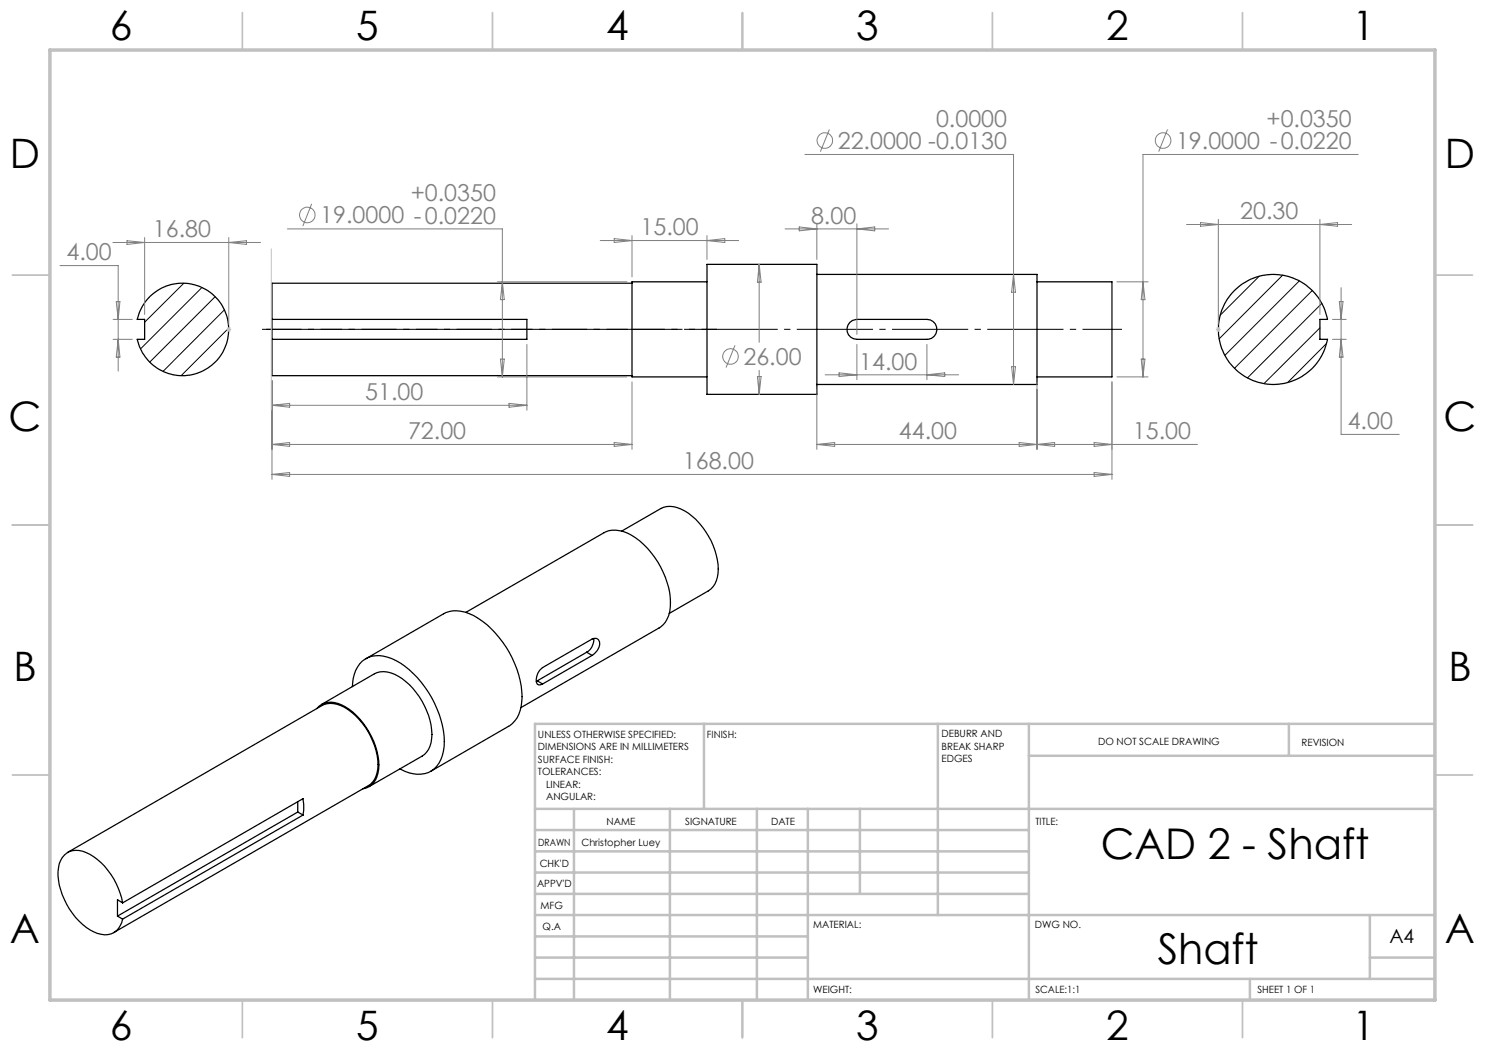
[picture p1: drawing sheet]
<svg xmlns="http://www.w3.org/2000/svg" width="297mm" height="210mm" viewBox="0 0 297 210" stroke-linecap="round" stroke-linejoin="round" font-family="sans-serif">
<g fill="none" stroke="#000" stroke-width=".25">
<path d="M30 59.3a9.3 9.3 0 0 1 14.2 1.4 9.3 9.3 0 0 1-4.1 13.7 9.3 9.3 0 0 1-12.7-6.5h1.5v-4h-1.5a9.8 9.8 0 0 1 2.6-4.6zM126.4 56.6h-72v7.3M141.4 52.9h22v26h-22zM141.4 56.4h-15v19h15M163.4 54.9h44v22h-44M207.4 56.4h15v19h-15M246.6 58.4a11 11 0 0 1 11.2-3.1 11 11 0 0 1 7.7 8.6h-1.5v4h1.5a11 11 0 0 1-15.8 7.8 11 11 0 0 1-3.1-17.3zM54.4 63.9h51v4h-51M54.4 67.9v7.2h72M54.4 63.9v4M170 64.5l.5-.4 .9-.2h14a1.99 1.99 0 0 1 2 2 1.99 1.99 0 0 1-2 2h-14a1.98 1.98 0 0 1-1.9-1.3 1.98 1.98 0 0 1 .5-2.1zM124.4 106.2l7.8-4.5a5.3 5.3 0 0 1 5.5 .9 14.6 14.6 0 0 1 5.9 12 4.4 4.4 0 0 1-1.9 3.6l-7.9 4.5"/>
<path d="M70.5 137.3a6.1 6.1 0 0 1 3.1-5.8 7.1 7.1 0 0 1 6.5 1.1 20.2 20.2 0 0 1 8.7 16.7 5.6 5.6 0 0 1-3.8 5.4 7.3 7.3 0 0 1-5-.9M73.2 131.8l15.5-9a6.3 6.3 0 0 1 6.1 .3 20.2 20.2 0 0 1 9.6 16.2 6.5 6.5 0 0 1-2.7 6l-15.6 9M93.2 122.5l27.6-16a5.6 5.6 0 0 1 5.5 .6 16.9 16.9 0 0 1 7.8 14.4 5.2 5.2 0 0 1-2.3 4.1l-27.6 15.9M107.5 136.2l-.3 .1M107.5 136.2l1 .6M117.3 130.4l-9.8 5.8M117.3 130.4l1.1 .7M118.4 131.1a2.92 2.92 0 0 0 1.5-2.7 .95 .95 0 0 0-1.5-.6l-9.9 5.7a2.91 2.91 0 0 0-1.1 3.3l.3 .2 .8-.2M118.4 131.1l-9.9 5.7M118.7 127.7v.8a2.88 2.88 0 0 1-1.4 1.9M63.4 141.7a3.8 3.8 0 0 1 4.9-.7 14.5 14.5 0 0 1 7.4 12.8 3.9 3.9 0 0 1-3.1 4M64.3 140.9l10.6-6.1a5.3 5.3 0 0 1 5.5 .9 14.7 14.7 0 0 1 5.9 12 4.3 4.3 0 0 1-1.9 3.5l-10.6 6.1"/>
<path d="M13.5 170.5l50.9-29.4a4.9 4.9 0 0 1 5.2 .8 14.3 14.3 0 0 1 6 11.8 4.2 4.2 0 0 1-1.9 3.4l-50.9 29.4M59.5 160.4v2M59.5 162.4l-36 20.8M59.5 162.4l1.1 .6M60.6 163l.1-1.1-.1-2.2-36.1 20.9M60.6 163l-36.1 20.8M23.5 183.2l1 .6M24.5 180.6a14.1 14.1 0 0 0-7.2-10.1 3.6 3.6 0 0 0-5.6 3 13.8 13.8 0 0 0 4.8 11.4 6.2 6.2 0 0 0 5.7 1.9 3.7 3.7 0 0 0 2.3-3M24.5 180.6l-1-.7v3.3"/>
</g>
<path d="M36.8 56.6l-7.9 7.8M40.4 57.5l-12.3 12.3M43 59.3l-13 13.1M251.8 55.3l-7.7 7.7M256.5 55l-12.7 12.8M259.9 56.2l-14.9 14.9M262.5 58.1l-15.6 15.6M44.9 62l-12.3 12.3M45.8 65.6l-9.6 9.5M264 65.6l-11.2 11.1M264.4 60.7l-14.9 14.9M265.3 68.7l-7.8 7.8" fill="none" stroke="#000" stroke-width=".2"/>
<g fill="none" stroke="#808080" stroke-width=".2">
<path d="M161 30.9h41.7v46M165.9 25.9l-1.8 4.4M233.5 25.9l-1.8 4.4M271.6 30.9h-43v44.5M12 53.1h11.6v21.1M22.6 48.5h29.5M25.4 48.1l3.5 .4-3.5 .4zM28.9 47.5v15.4M45.8 47.5v17.4M45.8 48.5l3.5-.4v.8zM57.5 45.8h43v29.6M62.3 40.8l-1.7 4.4"/>
<path d="M99.5 56.4h25.9M100.5 56.4l.4 3.5h-.8zM120.1 48.1h27.6M122.8 47.7l3.6 .4-3.6 .4zM126.4 47.1v8.3M141.4 47.1v4.8M141.4 48.1l3.6-.4v.8zM151.8 52.9v15.6M151.8 52.9l.4 3.5h-.7zM157 45.8h20.7M159.8 45.4l3.6 .4-3.6 .4zM163.4 44.8v7.1"/>
<path d="M171.4 44.8v22.1M171.4 45.8l3.5-.4v.8zM202.7 54.9l.4 3.5h-.8zM223.4 56.4h6.2M228.6 56.4l.4 3.5h-.8zM237.3 44.9h33M240.1 44.5l3.6 .4-3.6 .4zM243.7 43.9v21M264 43.9v19M264 44.9l3.5-.4v.8zM268.2 57.5v29.4h11.7M22.6 67.9h3.9"/>
<path d="M22.6 63.9h3.9M23.2 60.3h.8l-.4 3.6zM23.6 67.9l.4 3.5h-.8zM54.4 76.1v19.8M99.5 75.4h25.9M100.1 71.8h.8l-.4 3.6zM105.4 68.9v13.1M126.4 76.4v13.5M147 69.1l-1.8 4.4M151.5 75.3h.7l-.4 3.6zM151.8 74.1v4.8M163.4 77.9v12"/>
<path d="M165 75h26.7M167.8 74.6l3.6 .4-3.6 .3zM171.4 68.9v7M185.4 68.9v7M185.4 75l3.5-.4v.7zM202.3 73.3h.8l-.4 3.6zM207.4 76.4v13.5M222.4 76.4v19.5M223.4 75.4h6.2M228.2 71.8h.8l-.4 3.6zM266.5 67.9h2.7M266.5 63.9h2.7"/>
<path d="M267.9 60.3h.7l-.4 3.6zM268.2 67.9l.4 3.5h-.7zM54.4 88.9h72M54.4 88.9l3.5-.4v.8zM54.4 94.9l3.5-.4v.8zM54.4 94.9h168M54.4 81.1l3.5-.4v.7zM54.4 81.1h51M101.8 80.7l3.6 .4-3.6 .3zM122.8 88.5l3.6 .4-3.6 .4zM163.4 88.9h76.1M163.4 88.9l3.5-.4v.8z"/>
<path d="M203.8 88.5l7.1 .8v-.8l-7.1 .8zM218.8 94.5l3.6 .4-3.6 .4zM218.8 88.5l3.6 .4-3.6 .4z"/>
<circle cx="165" cy="28.1" r="1.55"/>
<circle cx="232.6" cy="28.1" r="1.55"/>
<circle cx="61.5" cy="43" r="1.55"/>
<circle cx="146.1" cy="71.3" r="1.56"/>
</g>
<path d="M54.3 49.8v32.2M45.2 65.9h1M45.4 65.5l.7 .7M45.8 65.4v1M46.1 65.5l-.7 .7M243.2 65.9h1M243.3 65.5l.7 .7M243.7 65.4v1M244 65.5l-.7 .7" fill="none" stroke="#c0c0c0" stroke-width=".2"/>
<path d="M52.4 65.9h74" fill="none" stroke="#000" stroke-width=".2" stroke-dasharray="15.2 1.3 1.3 1.3" stroke-dashoffset="-.8" stroke-linecap="butt"/>
<path d="M143.4 65.9h-17" fill="none" stroke="#000" stroke-width=".2" stroke-dasharray="15.2 1.3 1.3 1.3" stroke-dashoffset="8.6" stroke-linecap="butt"/>
<path d="M52.4 65.9h172" fill="none" stroke="#000" stroke-width=".2" stroke-dasharray="15.2 1.3 1.3 1.3" stroke-dashoffset="7.3" stroke-linecap="butt"/>
<g fill="none" stroke="#c0c0c0" stroke-width=".35">
<path d="M48.5 2.5v7.5M98.5 2.5v7.5M148.5 2.5v7.5M198.5 2.5v7.5M248.5 2.5v7.5M2.5 55h7.5M287 55h7.5M2.5 105h7.5M287 105h7.5M2.5 155h7.5M287 155h7.5M48.5 200v7.5"/>
<path d="M98.5 200v7.5M148.5 200v7.5M198.5 200v7.5M248.5 200v7.5"/>
</g>
<g fill="none" stroke="#c0c0c0" stroke-width=".5">
<path d="M140.8 144.8v17M187.6 144.8v38.2M205.8 144.8v55.2M205.8 151.2h81.2M257.8 144.8v6.4M287 144.8h-180v55.2M107 161.8h180M107 178.8h98.8M107 174.5h98.8M107 170.3h98.8M107 166h98.8M114.8 161.8v38.2"/>
<path d="M134 161.8v38.2M151.4 161.8v38.2M161.6 161.8v38.2M172 161.8v17M107 195.8h180M107 191.5h54.6M107 187.3h54.6M107 183h180M250 195.8v4.2M274 191.5h13M274 183v12.8"/>
</g>
<path d="M10 10h277v190h-277z" fill="none" stroke="#c0c0c0" stroke-width=".7"/>
<g font-size="8.5">
<text x="220.1" y="171.8">CAD 2 - Shaft</text>
<text x="231.5" y="192.7">Shaft</text>
</g>
<g font-size="8.1">
<text x="22" y="8">6</text>
<text x="71.2" y="8">5</text>
<text x="121.2" y="8">4</text>
<text x="171.3" y="8">3</text>
<text x="221.3" y="8">2</text>
<text x="270.5" y="8">1</text>
<text x="2" y="33.6">D</text>
<text x="289" y="33.6">D</text>
<text x="1.7" y="86.1">C</text>
<text x="288.7" y="86.1">C</text>
<text x="2.7" y="136.1">B</text>
<text x="289.7" y="136.1">B</text>
<text x="2" y="188.6">A</text>
<text x="289" y="188.6">A</text>
<text x="22" y="208">6</text>
<text x="71.2" y="208">5</text>
<text x="121.2" y="208">4</text>
<text x="171.3" y="208">3</text>
<text x="221.3" y="208">2</text>
<text x="270.5" y="208">1</text>
</g>
<g font-size="4.7" fill="#808080">
<text x="167.6" y="29.8">22.0000 -0.0130</text>
<text x="187.2" y="25.3">0.0000</text>
<text x="235.2" y="29.8">19.0000 -0.0220</text>
<text x="253.3" y="25.3">+0.0350</text>
<text x="82.1" y="40.2">+0.0350</text>
<text x="30.6" y="47.5">16.80</text>
<text x="64" y="44.7">19.0000 -0.0220</text>
<text x="128.1" y="47.1">15.00</text>
<text x="162.2" y="44.7">8.00</text>
<text x="248.1" y="43.9">20.30</text>
<text x="13.3" y="52.1">4.00</text>
<text x="148.7" y="73">26.00</text>
<text x="171.8" y="73.9">14.00</text>
<text x="73.1" y="80">51.00</text>
<text x="81.6" y="87.9">72.00</text>
<text x="179.8" y="87.9">44.00</text>
<text x="226.6" y="87.9">15.00</text>
<text x="269.5" y="85.9">4.00</text>
<text x="136.6" y="93.9">168.00</text>
</g>
<text font-size="3.9" x="277.9" y="188.5">A4</text>
<g font-size="2">
<text x="107.6" y="147.6">UNLESS OTHERWISE SPECIFIED:</text>
<text x="141.4" y="147.6">FINISH:</text>
<text x="188.3" y="147.5">DEBURR AND</text>
<text x="188.3" y="150">BREAK SHARP</text>
<text x="219.6" y="149">DO NOT SCALE DRAWING</text>
<text x="260.3" y="149.2">REVISION</text>
<text x="107.6" y="150.1">DIMENSIONS ARE IN MILLIMETERS</text>
<text x="107.6" y="152.6">SURFACE FINISH:</text>
<text x="107.6" y="155.1">TOLERANCES:</text>
<text x="188.3" y="152.5">EDGES</text>
<text x="109.2" y="157.6">LINEAR:</text>
<text x="109.2" y="160.1">ANGULAR:</text>
<text x="121.3" y="165">NAME</text>
<text x="137" y="164.9">SIGNATURE</text>
<text x="154.2" y="164.9">DATE</text>
<text x="207.1" y="164.9">TITLE:</text>
<text x="107.6" y="169.1">DRAWN</text>
<text x="107.9" y="173.3">CHK'D</text>
<text x="116.3" y="169.1">Christopher Luey</text>
<text x="107.4" y="177.4">APPV'D</text>
<text x="108.1" y="181.8">MFG</text>
<text x="108.5" y="186">Q.A</text>
<text x="162.6" y="185.5">MATERIAL:</text>
<text x="207" y="185.5">DWG NO.</text>
<text x="162.6" y="198.5">WEIGHT:</text>
<text x="207.1" y="198.6">SCALE:1:1</text>
<text x="251.5" y="198.6">SHEET 1 OF 1</text>
</g>
</svg>
